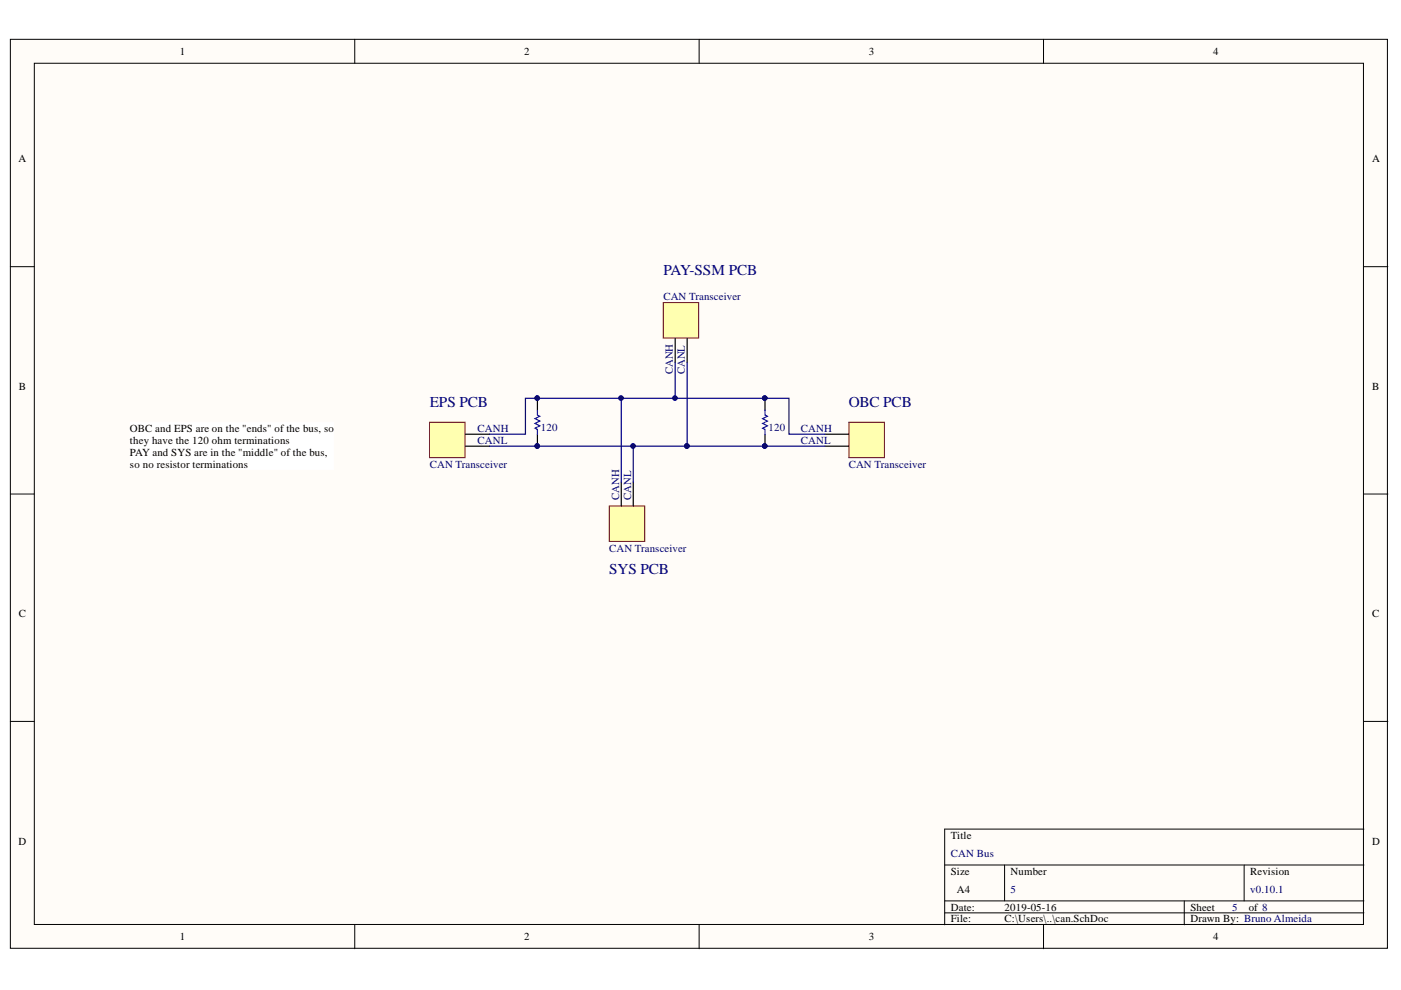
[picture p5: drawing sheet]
<svg xmlns="http://www.w3.org/2000/svg" width="297mm" height="210mm" viewBox="0 0 297 210" stroke-linecap="round" stroke-linejoin="round" font-family="sans-serif">
<g fill="#fffcf8" stroke="#000" stroke-width=".21">
<path d="M2.2 8.3h292v192.8h-292z"/>
<path d="M7.3 13.4h281.8v182.6h-281.8z"/>
</g>
<g fill="none" stroke="#000" stroke-width=".21">
<path d="M75.2 8.3v5.1M148.2 8.3v5.1M221.2 8.3v5.1M2.2 56.5h5.1M289.2 56.5h5.1M2.2 104.7h5.1M289.2 104.7h5.1M2.2 153h5.1M289.2 153h5.1M289.2 175.8h-88.9v20.3M75.2 196.1v5.1M148.2 196.1v5.1"/>
<path d="M200.3 183.4h88.9M200.3 191h88.9M200.3 193.5h88.9M213 183.4v7.6M221.2 196.1v5.1M251.1 191v5.1M263.8 183.4v7.6"/>
</g>
<path d="M180 89.5h7.5v7.5h-7.5z" fill="#ffffb0" stroke="#800000" stroke-width=".21"/>
<path d="M174.9 92.1h5.1M174.9 94.6h5.1" fill="none" stroke="#000" stroke-width=".25"/>
<path d="M162.2 87v1l.5 .3-1 .5 1 .5-1 .5 1 .5-1 .5 .5 .2v1.1" fill="none" stroke="#00f" stroke-width=".25"/>
<path d="M140.6 64.2h7.5v7.5h-7.5z" fill="#ffffb0" stroke="#800000" stroke-width=".21"/>
<path d="M143.1 71.8v5M145.7 71.8v5" fill="none" stroke="#000" stroke-width=".25"/>
<path d="M91.1 89.5h7.5v7.5h-7.5z" fill="#ffffb0" stroke="#800000" stroke-width=".21"/>
<path d="M98.7 94.6h5.1M98.7 92.1h5.1" fill="none" stroke="#000" stroke-width=".25"/>
<path d="M113.9 87v1l.6 .3-1.1 .5 1.1 .5-1.1 .5 1.1 .5-1.1 .5 .5 .2v1.1" fill="none" stroke="#00f" stroke-width=".25"/>
<path d="M27.6 89.5h43.1v10.1h-43.1z" fill="#fff" stroke="#fff" stroke-width=".21"/>
<path d="M129.2 107.3h7.5v7.5h-7.5z" fill="#ffffb0" stroke="#800000" stroke-width=".21"/>
<path d="M131.7 102.2v5.1M134.3 102.2v5.1" fill="none" stroke="#000" stroke-width=".25"/>
<path d="M143.1 76.8v7.7M145.7 76.8v17.8M103.8 92.1h7.6v-7.6h55.9v7.6h7.6M103.8 94.6h41.9M131.7 84.5v17.7M134.3 94.6v7.6M145.7 94.6h29.2" fill="none" stroke="#000080" stroke-width=".25"/>
<g fill="#000080" stroke="#000080" stroke-width=".21">
<circle cx="131.7" cy="84.4" r=".46"/>
<circle cx="134.2" cy="94.6" r=".46"/>
<circle cx="145.6" cy="94.6" r=".47"/>
<circle cx="143.1" cy="84.4" r=".46"/>
</g>
<g font-size="3.5" fill="#000080">
<text x="113.2" y="86.4">PIR?01</text>
<text x="161.6" y="86.4">PIR?02</text>
<text x="113.2" y="94.2">PIR?02</text>
<text x="161.6" y="94.2">PIR?01</text>
</g>
<g font-size="3.2" fill="#000080">
<text x="140.6" y="58.4">PAY-SSM PCB</text>
<text x="91.1" y="86.3">EPS PCB</text>
<text x="180" y="86.3">OBC PCB</text>
<text x="129.2" y="121.8">SYS PCB</text>
</g>
<g font-size="2.3">
<text x="38.1" y="11.7">1</text>
<text x="111.1" y="11.7">2</text>
<text x="184.2" y="11.7">3</text>
<text x="257.2" y="11.7">4</text>
<text x="3.9" y="34.5">A</text>
<text x="290.9" y="34.5">A</text>
<text x="4" y="82.7">B</text>
<text x="290.9" y="82.7">B</text>
<text x="27.6" y="91.5">OBC and EPS are on the &quot;ends&quot; of the bus, so</text>
<text x="27.6" y="94.1">t</text>
<text x="28.2" y="94.1">hey have the 120 ohm terminations</text>
<text x="27.6" y="96.6">PAY and SYS are in the &quot;middle&quot; of the bus,</text>
<text x="27.6" y="99.1">so no resistor terminations</text>
<text x="4" y="130.9">C</text>
<text x="290.9" y="130.9">C</text>
<text x="3.9" y="179.1">D</text>
<text x="201.6" y="177.9">Title</text>
<text x="290.9" y="179.1">D</text>
<text x="201.6" y="185.5">Size</text>
<text x="214.3" y="185.5">Number</text>
<text x="265.1" y="185.5">Revision</text>
<text x="202.9" y="189.3">A4</text>
<text x="201.6" y="193.1">Date:</text>
<text x="201.6" y="195.6">File:</text>
<text x="213" y="193.1">2019-05-16</text>
<text x="213" y="195.6">C:\Users\..\can.SchDoc</text>
<text x="252.4" y="193.1">Sheet</text>
<text x="252.4" y="195.6">Drawn By: Bruno Almeida</text>
<text x="264.7" y="193.1">of 8</text>
<text x="38.1" y="199.4">1</text>
<text x="111.1" y="199.4">2</text>
<text x="184.2" y="199.4">3</text>
<text x="257.2" y="199.4">4</text>
</g>
<g font-size="2.3" fill="#000080">
<text x="140.6" y="63.7">CAN Transceiver</text>
<text x="142.7" y="79.4" transform="rotate(-90 142.7 79.4)">CANH</text>
<text x="145.2" y="79.4" transform="rotate(-90 145.2 79.4)">CANL</text>
<text x="101.3" y="91.5">CANH</text>
<text x="101.3" y="94.1">CANL</text>
<text x="114.7" y="91.3">120</text>
<text x="163" y="91.3">120</text>
<text x="169.8" y="91.5">CANH</text>
<text x="169.8" y="94.1">CANL</text>
<text x="91.1" y="99.1">CAN Transceiver</text>
<text x="180" y="99.1">CAN Transceiver</text>
<text x="131.3" y="106" transform="rotate(-90 131.3 106)">CANH</text>
<text x="133.8" y="106" transform="rotate(-90 133.8 106)">CANL</text>
<text x="129.2" y="117">CAN Transceiver</text>
<text x="201.6" y="181.7">CAN Bus</text>
<text x="214.3" y="189.3">5</text>
<text x="265.1" y="189.3">v0.10.1</text>
<text x="261.3" y="193.1">5</text>
</g>
</svg>
